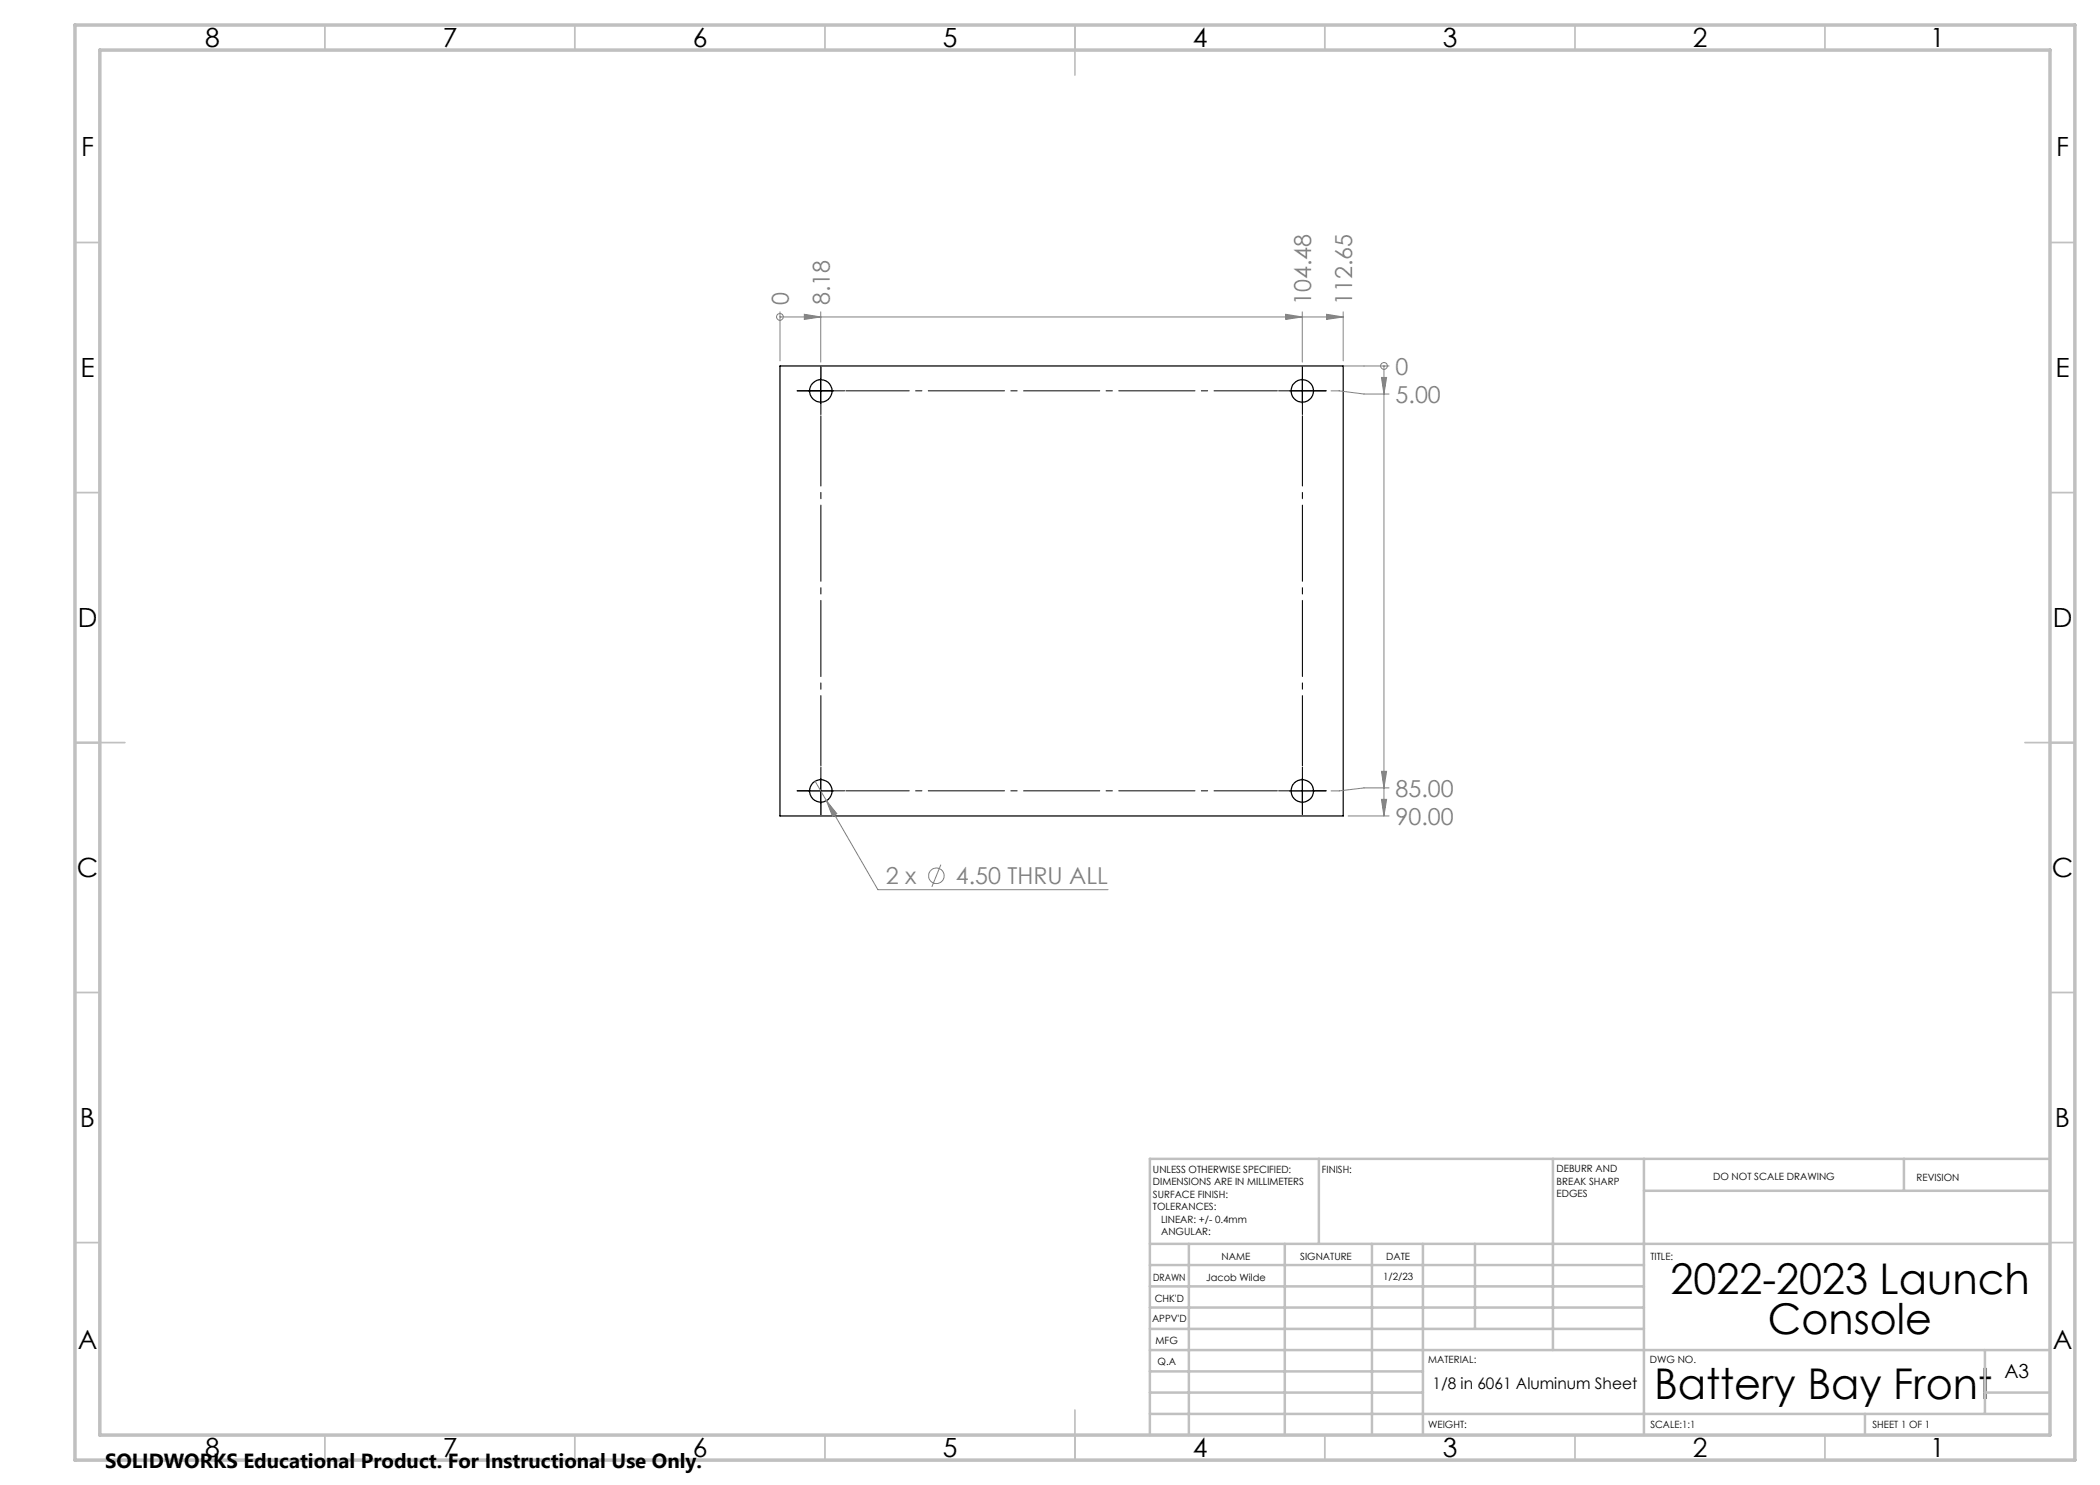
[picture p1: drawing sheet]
<svg xmlns="http://www.w3.org/2000/svg" width="420mm" height="297mm" viewBox="0 0 420 297" stroke-linecap="round" stroke-linejoin="round" font-family="sans-serif">
<g fill="none" stroke="#000" stroke-width=".25">
<path d="M156 73.2h112.6v90h-112.6z"/>
<circle cx="164.2" cy="78.2" r="2.24"/>
<circle cx="260.5" cy="78.2" r="2.26"/>
<circle cx="164.2" cy="158.2" r="2.24"/>
<circle cx="260.5" cy="158.2" r="2.26"/>
</g>
<g fill="none" stroke="#808080" stroke-width=".2">
<path d="M156 63.4h.1M156 62.4v9.8M156 63.4h112.6M160.9 62.9l3.2 .5-3.2 .5zM164.1 62.4v10M257.1 62.9l3.4 .5-3.4 .5zM260.5 62.4v10M265.3 62.9l3.3 .5-3.3 .5zM266.2 78.2h1.6l5 .6h5M268.6 73.2h9.2M268.6 62.4v9.8M276.3 75.5h1l-.5 3.3z"/>
<path d="M276.8 73.2h.1M276.8 73.2v90M163 156.2l2.3 3.9M276.3 154.3h1l-.5 3.3zM276.3 159.9h1l-.5 3.3zM277.8 157.6h-5l-5 .6h-1.6M165.3 160.1l2.1 2.6-.9 .6zM165.3 160.1l10.3 17.8h46M188.2 172.9l-1.8 4.5M269.6 163.2h8.2"/>
<circle cx="156" cy="63.4" r=".68"/>
<circle cx="276.8" cy="73.2" r=".68"/>
<circle cx="187.3" cy="175.2" r="1.56"/>
</g>
<g fill="none" stroke="#000" stroke-width=".2" stroke-dasharray="15.2 1.3 1.3 1.3">
<path d="M161.7 78.2h-2.3M164.2 75.7v-2.3M166.7 78.2h2.2M258 78.2h-2.3M260.5 75.7v-2.3M260.5 78.2v-2.5M260.5 78.2h-2.5M260.5 78.2v2.5M260.5 78.2h2.5M263 78.2h2.2M164.2 80.7v2.2M260.5 80.7v2.2"/>
<path d="M161.7 158.2h-2.3M164.2 155.7v-2.3M164.2 158.2v-2.5M164.2 158.2h-2.5M164.2 158.2v2.5M164.2 158.2h2.5M166.7 158.2h2.2M258 158.2h-2.3M260.5 155.7v-2.3M260.5 158.2v-2.5M260.5 158.2h-2.5M260.5 158.2v2.5"/>
<path d="M260.5 158.2h2.5M263 158.2h2.2M164.2 160.7v2.2M260.5 160.7v2.2"/>
</g>
<path d="M169.2 78.2h86.3M169.2 158.2h86.3" fill="none" stroke="#000" stroke-width=".2" stroke-dasharray="15.2 1.3 1.3 1.3" stroke-dashoffset="2.6"/>
<path d="M164.2 153.2v-70M260.5 153.2v-70" fill="none" stroke="#000" stroke-width=".2" stroke-dasharray="15.2 1.3 1.3 1.3" stroke-dashoffset="1.2"/>
<path d="M161.6 78.2h5.1M164.1 75.7v5M258 78.2h5M260.5 75.7v5M161.6 158.2h5.1M164.1 155.7v5M258 158.2h5M260.5 155.7v5" fill="none" stroke="#000" stroke-width=".2"/>
<g fill="none" stroke="#c0c0c0" stroke-width=".35">
<path d="M65 5v5M115 5v5M165 5v5M215 5v10M265 5v5M315 5v5M365 5v5M15 48.5h5M410 48.5h5M15 98.5h5M410 98.5h5M15 148.5h10"/>
<path d="M405 148.5h10M15 198.5h5M410 198.5h5M15 248.5h5M410 248.5h5M65 287v5M115 287v5M165 287v5M215 282v10M265 287v5M315 287v5M365 287v5"/>
</g>
<g fill="none" stroke="#c0c0c0" stroke-width=".5">
<path d="M263.8 231.8v17M310.6 231.8v38.2M328.8 231.8v55.2M328.8 238.2h81.2M380.8 231.8v6.4M410 231.8h-180v55.2M230 248.8h180M230 257.3h98.8M230 253h98.8M237.8 248.8v38.2M257 248.8v38.2M274.4 248.8v38.2"/>
<path d="M284.6 248.8v38.2M295 248.8v17M230 265.8h98.8M230 261.5h98.8M230 278.5h54.6M230 274.3h54.6M230 270h180M397 278.5h13M397 270v12.8M230 282.8h180M373 282.8v4.2"/>
</g>
<path d="M15 5h400v287h-400zM20 10h390v277h-390z" fill="none" stroke="#c0c0c0" stroke-width=".7"/>
<g fill="#808080">
<path d="M165.3 160.1l2.1 2.6-.9 .6z"/>
<path d="M276.3 75.5h1l-.5 3.3zM276.3 154.3h1l-.5 3.3zM276.3 159.9h1l-.5 3.3z"/>
<path d="M160.9 62.9l3.2 .5-3.2 .5zM257.1 62.9l3.4 .5-3.4 .5zM265.3 62.9l3.3 .5-3.3 .5z"/>
</g>
<g font-size="8.5">
<text x="334.1" y="258.8">2022-2023 Launch</text>
<text x="353.6" y="266.9">Console</text>
<text x="330.8" y="279.7">Battery Bay Front</text>
</g>
<g font-size="5.3">
<text x="41" y="9.5">8</text>
<text x="88.5" y="9.5">7</text>
<text x="138.5" y="9.5">6</text>
<text x="188.5" y="9.5">5</text>
<text x="238.5" y="9.5">4</text>
<text x="288.5" y="9.5">3</text>
<text x="338.5" y="9.5">2</text>
<text x="386" y="9.5">1</text>
<text x="16.2" y="31.3">F</text>
<text x="411.2" y="31.3">F</text>
<text x="16.1" y="75.5">E</text>
<text x="411.1" y="75.5">E</text>
<text x="15.5" y="125.5">D</text>
<text x="410.5" y="125.5">D</text>
<text x="15.4" y="175.5">C</text>
<text x="410.4" y="175.5">C</text>
<text x="16" y="225.5">B</text>
<text x="411" y="225.5">B</text>
<text x="15.5" y="269.8">A</text>
<text x="410.5" y="269.8">A</text>
<text x="41" y="291.5">8</text>
<text x="88.5" y="291.5">7</text>
<text x="138.5" y="291.5">6</text>
<text x="188.5" y="291.5">5</text>
<text x="238.5" y="291.5">4</text>
<text x="288.5" y="291.5">3</text>
<text x="338.5" y="291.5">2</text>
<text x="386" y="291.5">1</text>
</g>
<g font-size="4.7" fill="#808080">
<text x="157.8" y="61.1" transform="rotate(-90 157.8 61.1)">0</text>
<text x="165.9" y="61.1" transform="rotate(-90 165.9 61.1)">8.18</text>
<text x="262.2" y="61.1" transform="rotate(-90 262.2 61.1)">104.48</text>
<text x="270.4" y="61.1" transform="rotate(-90 270.4 61.1)">112.65</text>
<text x="279.1" y="74.9">0</text>
<text x="279.1" y="80.5">5.00</text>
<text x="279.1" y="159.3">85.00</text>
<text x="279.1" y="164.9">90.00</text>
<text x="177.2" y="176.9">2 x</text>
<text x="191.2" y="176.9">4.50 THRU ALL</text>
</g>
<text font-size="4.1" x="21" y="293.7">SOLIDWORKS Educational Product. For Instructional Use Only.</text>
<text font-size="3.9" x="400.9" y="275.5">A3</text>
<text font-size="3.2" x="286.5" y="277.9">1/8 in 6061 Aluminum Sheet</text>
<g font-size="2">
<text x="230.6" y="234.6">UNLESS OTHERWISE SPECIFIED:</text>
<text x="230.6" y="237.1">DIMENSIONS ARE IN MILLIMETERS</text>
<text x="230.6" y="239.6">SURFACE FINISH:</text>
<text x="264.4" y="234.6">FINISH:</text>
<text x="311.3" y="234.5">DEBURR AND</text>
<text x="311.3" y="237">BREAK SHARP</text>
<text x="311.3" y="239.5">EDGES</text>
<text x="342.6" y="236">DO NOT SCALE DRAWING</text>
<text x="383.3" y="236.2">REVISION</text>
<text x="230.6" y="242.1">TOLERANCES:</text>
<text x="232.2" y="244.6">LINEAR: +/- 0.4mm</text>
<text x="232.2" y="247.1">ANGULAR:</text>
<text x="244.3" y="252">NAME</text>
<text x="260" y="251.9">SIGNATURE</text>
<text x="277.2" y="251.9">DATE</text>
<text x="330.1" y="251.9">TITLE:</text>
<text x="230.6" y="256.1">DRAWN</text>
<text x="241.2" y="256.1">Jacob Wilde</text>
<text x="276.6" y="255.9">1/2/23</text>
<text x="230.9" y="260.3">CHK'D</text>
<text x="230.4" y="264.4">APPV'D</text>
<text x="231.1" y="268.8">MFG</text>
<text x="231.5" y="273">Q.A</text>
<text x="285.6" y="272.5">MATERIAL:</text>
<text x="330" y="272.5">DWG NO.</text>
<text x="285.6" y="285.5">WEIGHT:</text>
<text x="330.1" y="285.6">SCALE:1:1</text>
<text x="374.5" y="285.6">SHEET 1 OF 1</text>
</g>
</svg>
